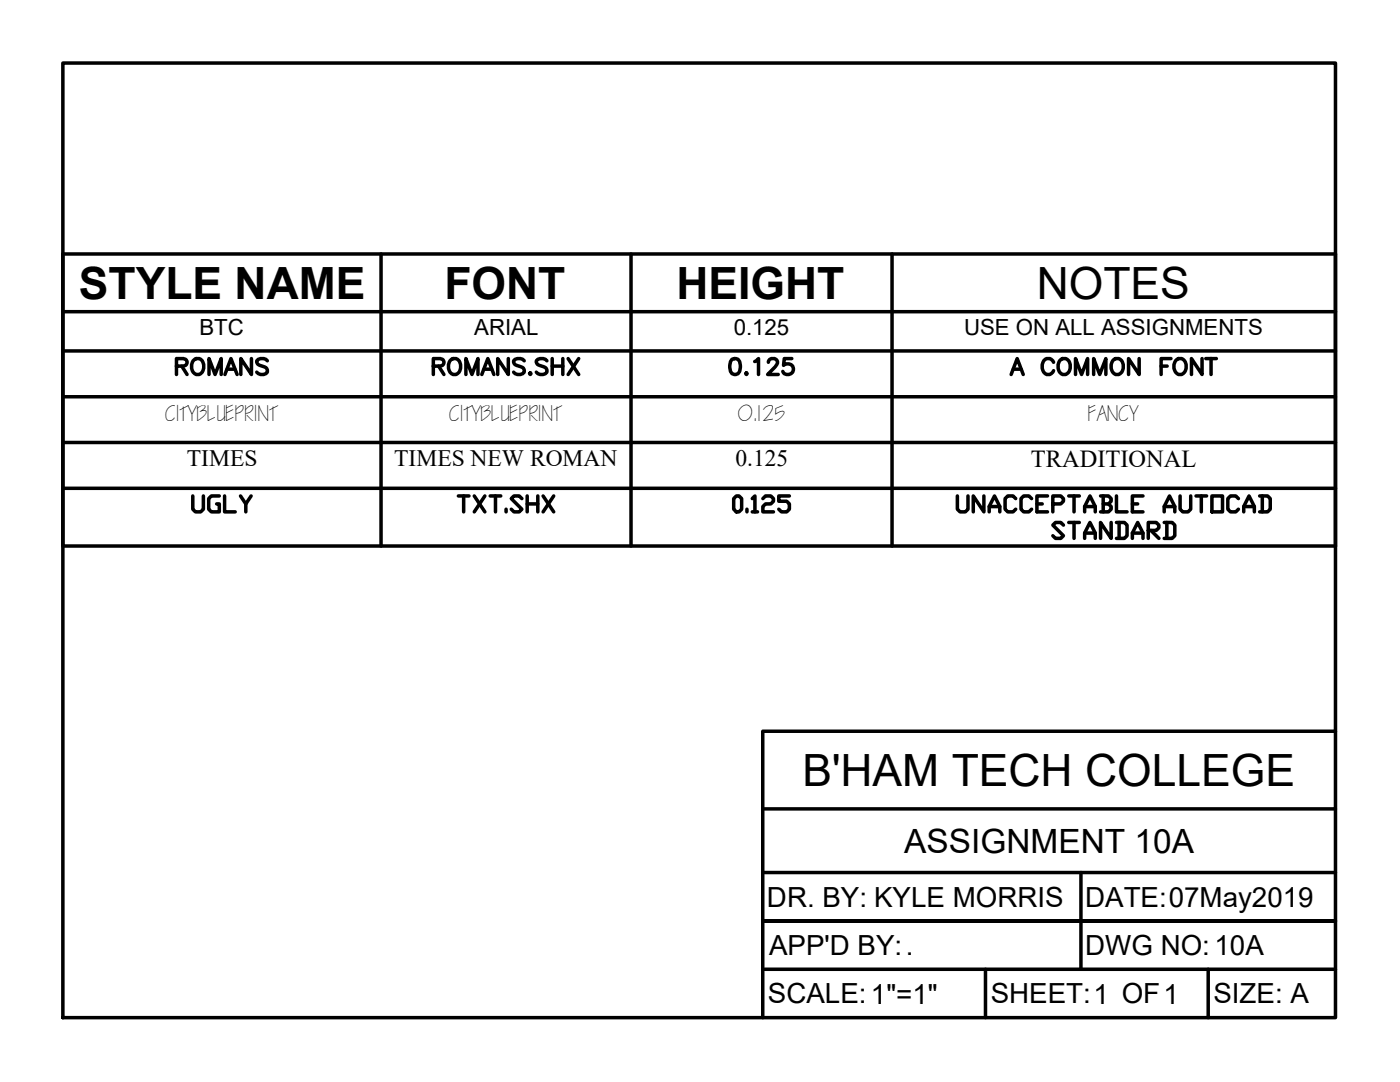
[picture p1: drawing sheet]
<svg xmlns="http://www.w3.org/2000/svg" width="279mm" height="216mm" viewBox="0 0 279 216" stroke-linecap="round" stroke-linejoin="round" font-family="sans-serif">
<!-- layer: Object -->
<g fill="none" stroke="#000" stroke-width=".7">
<path d="M12.5 50.7h254v58.3h-254zM76 50.7v58.3M125.9 50.7v58.3M178 50.7v58.3M12.5 62.2h254M12.5 70h254M12.5 79.2h254M12.5 88.3h254M12.5 97.4h254M191.1 99v2.6l.5 .5h1.1l.5-.5v-2.6M196.4 99v3.1l-2.2-3.1v3.1M202.7 99.5l-.5-.5h-1.1l-.5 .5v2.1l.5 .5h1.1l.5-.5"/>
<path d="M205.9 99.5l-.5-.5h-1.1l-.5 .5v2.1l.5 .5h1.1l.5-.5M209.1 99h-2.2v3.1h2.2M213.3 99h2.1M214.3 99v3.1M219.6 99h1.6l.6 .5v.5l-.6 .5M220.2 99v3.1M222.8 99v3.1h2.1M228.1 99h-2.1v3.1h2.1M235.5 99v2.6l.5 .5h1.1l.5-.5v-2.6M238.7 99h2.1M239.7 99v3.1M241.9 99h2.1v3.1h-2.1z"/>
<path d="M247.2 99.5l-.6-.5h-1l-.6 .5v2.1l.6 .5h1l.6-.5M251.4 99h1.6l.5 .5v2.1l-.5 .5h-1.6M251.9 99v3.1M197.4 102.1v-1l1.1-2.1 1 2.1v1M197.4 101.1h2.1M206.9 100.5h1.1M210.1 100.5h1.6l.5-.5v-.5l-.5-.5h-1.6v3.1M212.2 104.8l-.5-.5h-1.1l-.5 .5 2.1 2.1-.5 .5h-1.1l-.5-.5M213.3 104.3h2.1M214.3 104.3v3.1M216.5 102.1v-1l1-2.1 1.1 2.1v1M216.5 107.4v-1l1-2.1 1.1 2.1v1"/>
<path d="M216.5 101.1h2.1M216.5 106.4h2.1M220.2 100.5h1l.6 .6v.5l-.6 .5h-1.6M221.8 104.3v3.1l-2.2-3.1v3.1M222.8 104.3h1.6l.5 .5v2.1l-.5 .5h-1.6M223.3 104.3v3.1M226 107.4v-1l1-2.1 1.1 2.1v1M226 100.5h1M226 106.4h2.1M229.2 105.8h1.6l.5-.5v-.5l-.5-.5h-1.6v3.1M229.7 105.8l1.6 1.6M232.3 102.1v-1l1.1-2.1 1.1 2.1v1"/>
<path d="M232.3 104.3h1.6l.6 .5v2.1l-.6 .5h-1.6M232.3 101.1h2.2M232.9 104.3v3.1M248.2 102.1v-1l1.1-2.1 1 2.1v1M248.2 101.1h2.1"/>
</g>
<!-- layer: TitleBox -->
<path d="M12.5 12.6h254v190.5h-254zM266.5 145.9h-114.3v57.2M152.2 161.4h114.3M152.2 174.1h114.3M215.7 174.1v19.3M152.2 193.4h114.3M196.7 193.4v9.7M215.7 183.8h50.8h-50.8M215.7 183.8h-63.5h63.5M241.1 193.4v9.7" fill="none" stroke="#000" stroke-width=".7"/>
<g font-size="8.9">
<text x="15.8" y="59.6">STYLE NAME</text>
<text x="88.7" y="59.6">FONT</text>
<text x="135" y="59.6">HEIGHT</text>
<text x="206.9" y="59.6">NOTES</text>
<text x="160.1" y="156.9">B'HAM TECH COLLEGE</text>
</g>
<text font-size="6.7" x="180.5" y="170.1">ASSIGNMENT 10A</text>
<g font-size="6.6">
<text x="33.9" y="75.8">ROMANS</text>
<text x="85.4" y="75.8">ROMANS.SHX</text>
<text x="144.3" y="75.8">0.125</text>
<text x="200.7" y="75.8">A COMMON FONT</text>
<text x="37.4" y="103.4">UGLY</text>
<text x="90.3" y="103.4">TXT.SHX</text>
<text x="145.3" y="103.4">0.125</text>
</g>
<g font-size="5.5">
<text x="153.1" y="181">DR. BY: KYLE MORRIS</text>
<text x="216.6" y="181">DATE:07May2019</text>
<text x="153.5" y="190.6">APP'D BY:.</text>
<text x="216.6" y="190.5">DWG NO:10A</text>
<text x="153.3" y="200.2">SCALE:1&quot;=1&quot;</text>
<text x="197.7" y="200.2">SHEET:1 OF1</text>
<text x="242.2" y="200.2">SIZE: A</text>
</g>
<text font-size="4.9" x="205.7" y="93.1">TRADITIONAL</text>
<g font-size="4.7">
<text x="37.3" y="93">TIMES</text>
<text x="78.7" y="93">TIMES NEW ROMAN</text>
<text x="146.8" y="93">0.125</text>
</g>
<g font-size="4.4">
<text x="39.8" y="66.9">BTC</text>
<text x="94.7" y="66.9">ARIAL</text>
<text x="146.4" y="66.9">0.125</text>
<text x="192.4" y="66.9">USE ON ALL ASSIGNMENTS</text>
</g>
<g font-size="4">
<text x="33.1" y="84">CITYBLUEPRINT</text>
<text x="89.8" y="84">CITYBLUEPRINT</text>
<text x="147.3" y="83.9">0.125</text>
<text x="217.2" y="83.9">FANCY</text>
</g>
</svg>
